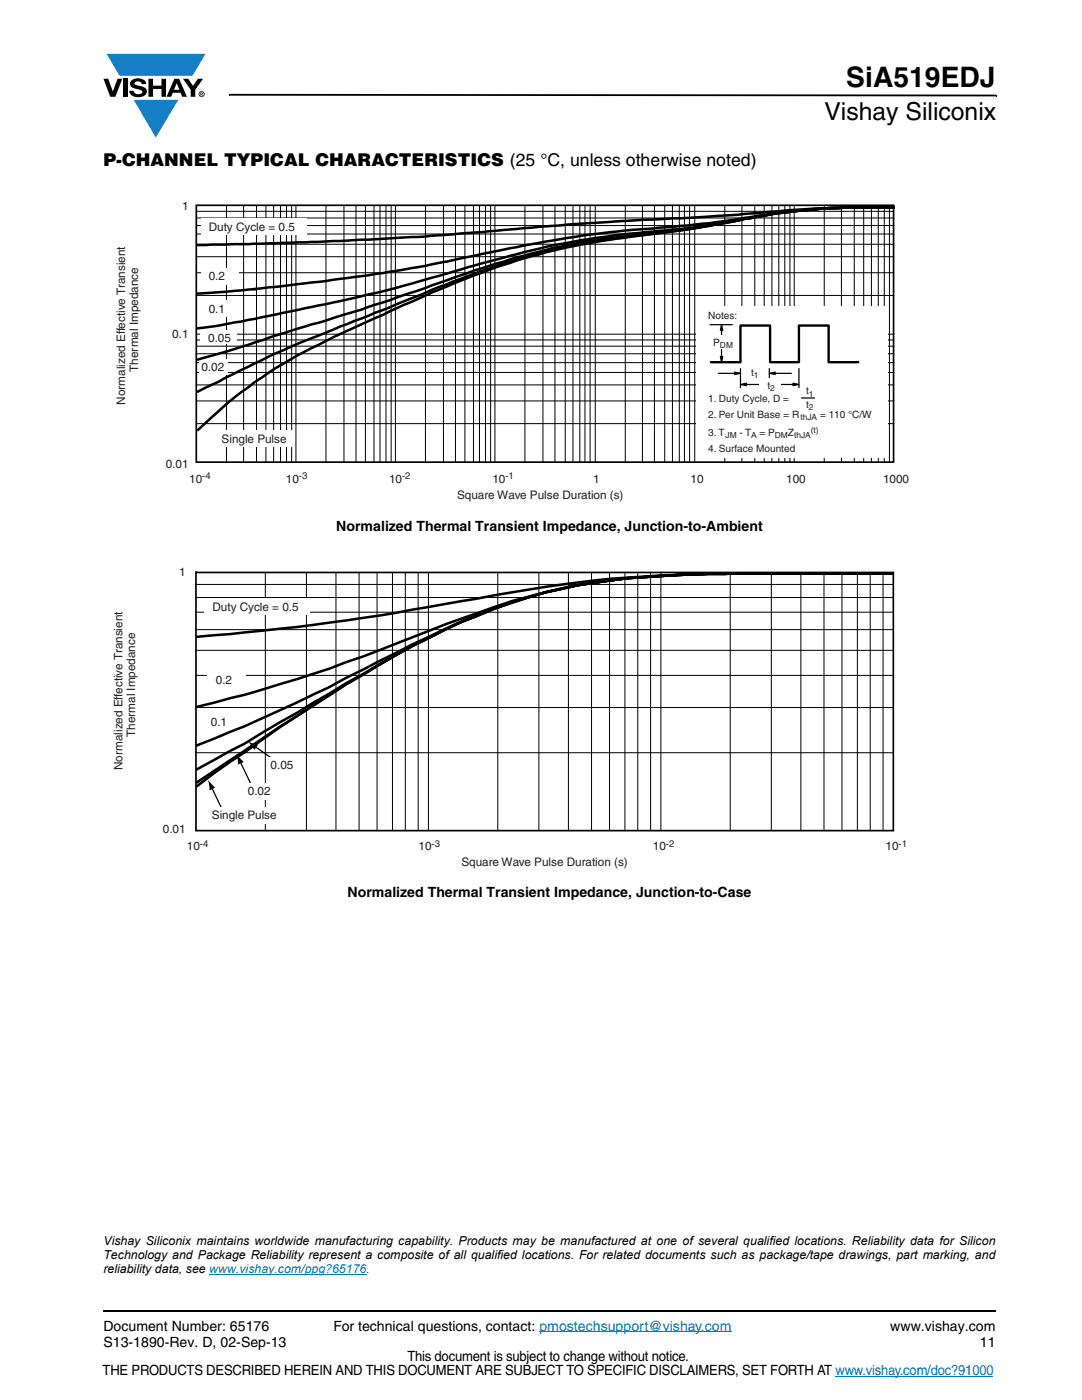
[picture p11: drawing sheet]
<svg xmlns="http://www.w3.org/2000/svg" width="216mm" height="279mm" viewBox="0 0 216 279" stroke-linecap="round" stroke-linejoin="round" font-family="sans-serif">
<g fill="#147fc3">
<path d="M21.3 10.7h19.7l-2.6 4.4h-3.8h-10.8z"/>
<path d="M26.7 19.9h8.9l-4.5 7.6z"/>
</g>
<g fill="#000">
<path d="M20.6 15.7h1l.9 2.5 1-2.5h.9l-1.4 3.6h-1zM24.6 15.7h.9v3.6h-.9zM26.3 16a2.1 2.1 0 0 1 2.8 .3l.1 .5h-.9a.79 .79 0 0 0-.7-.6 .79 .79 0 0 0-.8 .5l.3 .2 1 .3a1.08 1.08 0 0 1 1.2 1 1.08 1.08 0 0 1-1.1 1.1 1.73 1.73 0 0 1-2.4-1.2h.9a.96 .96 0 0 0 .8 .7 .96 .96 0 0 0 .9-.5 1.31 1.31 0 0 0-1.2-.6 1.03 1.03 0 0 1-1.1-.5 1.03 1.03 0 0 1 .2-1.2zM29.6 15.7h.9v1.4h1.7v-1.4h.9v3.6h-.9v-1.5h-1.7v1.5h-.9zM36.5 15.7h1.1l.9 1.4 1-1.4h1l-1.5 2.2v1.4h-.9v-1.4zM45.7 18.7h.2v.4h-.2zM45.9 18.7l152.9 .2v.3l-152.9-.1zM198.8 18.9h.1v.3h-.1zM20.5 261.5h.1v.4h-.1z"/>
<path d="M35.3 16.6l.5 1.3h-1.1zM34.8 15.7l-1.6 3.6h1l.3-.8h1.5l.3 .8h1l-1.6-3.6z"/>
<path d="M40.1 18.6h.2v.1h-.2zM40 18.5v.6h.1v-.3l.4 .3-.2-.3 .2-.1-.1-.2z"/>
<path d="M39.8 18.8a.46 .46 0 0 1 .9 0 .46 .46 0 0 1-.9 0zM39.6 18.8a.6 .6 0 0 0 1.2 0 .6 .6 0 0 0-1.2 0z"/>
</g>
<path d="M20.6 261.7h178.2" fill="none" stroke="#000" stroke-width=".36"/>
<path d="M41.7 254.3h31.4M107.6 265.8h38.4M166.7 274.6h31.5" fill="none" stroke="#007ec4" stroke-width=".2"/>
<g fill="#fff">
<path d="M23.3 40.3h158.8v59.8h-158.8z"/>
<path d="M39.2 41h139.1v51.2h-139.1z"/>
</g>
<path d="M39.2 41h139.1v51.2h-139.1z" fill="none" stroke="#000" stroke-width=".34"/>
<g fill="none" stroke="#000" stroke-width=".2">
<path d="M39.2 59h139.1M39.2 54.4h139.1M39.2 51.2h139.1M39.2 48.7h139.1M39.2 46.7h139.1M39.2 45h139.1M39.2 43.5h139.1M39.2 42.2h139.1M45.2 41v51.3M48.6 41v51.3M51.2 41v51.3M53.1 41v51.3"/>
<path d="M54.6 41v51.3M56 41v51.3M57.2 41v51.3M58.2 41v51.3M59 41v51.3M65 41v51.3M68.6 41v51.3M71 41v51.3M72.9 41v51.3M74.6 41v51.3M75.8 41v51.3M77 41v51.3"/>
<path d="M78 41v51.3M78.9 41v51.3M84.9 41v51.3M88.5 41v51.3M90.9 41v51.3M92.8 41v51.3M94.5 41v51.3M95.7 41v51.3M96.9 41v51.3M97.9 41v51.3M98.8 41v51.3M104.7 41v51.3"/>
<path d="M108.3 41v51.3M110.7 41v51.3M112.8 41v51.3M114.3 41v51.3M115.7 41v51.3M116.7 41v51.3M117.7 41v51.3M118.8 41v51.3M124.8 41v51.3M128.2 41v51.3M130.6 41v51.3M132.6 41v51.3"/>
<path d="M134.2 41v51.3M135.5 41v51.3M136.6 41v51.3M137.6 41v51.3M138.6 41v51.3M144.6 41v51.3M148 41v51.3M150.6 41v51.3M152.5 41v51.3M154 41v51.3M155.4 41v51.3M156.6 41v51.3"/>
<path d="M157.6 41v51.3M158.5 41v51.3M164.5 41v51.3M167.9 41v51.3M170.5 41v51.3M172.3 41v51.3M173.9 41v51.3M175.2 41v51.3M176.4 41v51.3M177.5 41v51.3M39.2 76.8h139.1M39.2 74.3h139.1"/>
<path d="M39.2 72.4h139.1M39.2 70.6h139.1M39.2 69.1h139.1M39.2 67.8h139.1M39.2 66.7h139.1M39.2 84.5h139.1M39.2 80h139.1"/>
</g>
<g fill="#fff">
<path d="M41.6 86h16.8v3.2h-16.8z"/>
<path d="M39.8 71.7h5.6v3.1h-5.6z"/>
<path d="M39.9 65.9h7.2v2.6h-7.2z"/>
<path d="M40 60.1h7v3.2h-7z"/>
<path d="M40 53.5h7.6v3.2h-7.6z"/>
<path d="M40 43.6h21.1v3.2h-21.1z"/>
<path d="M139 61.2h38.2v30.2h-38.2z"/>
</g>
<g fill="none" stroke="#000" stroke-width=".25">
<path d="M141.7 64.8h4.4M143.3 74.5h3.6M146.6 74.3l1.2 .2-1.2 .2zM147.8 76.7l1.1-.2v.5zM147.8 73.6v3.8M148.6 76.7h3.6M153.5 73.6v1.9M153.5 74.5l1.2-.2v.4zM154.3 74.5h3.6M155 76.7h3.6M158.2 76.5l1.2 .2-1.2 .3zM159.4 73.6v3.8"/>
<path d="M159.9 79.4h2.6"/>
</g>
<path d="M146.6 74.3l1.2 .2-1.2 .2zM147.8 76.7l1.1-.2v.5zM153.5 74.5l1.2-.2v.4zM158.2 76.5l1.2 .2-1.2 .3z" fill="#000"/>
<g fill="#fff">
<path d="M148.3 72.9h4.2v2.8h-4.2z"/>
<path d="M151.6 75.4h4.2v2.8h-4.2z"/>
</g>
<path d="M143.7 71.1h.5l-.2 1.2zM144 64.8l.2 1.1h-.5z" fill="#000"/>
<path d="M143.7 71.1h.5l-.2 1.2zM144 64.8l.2 1.1h-.5zM144 65.6v5.9" fill="none" stroke="#000" stroke-width=".25"/>
<path d="M140.7 66.9h6.7v2.8h-6.7z" fill="#fff"/>
<path d="M141.8 72.3h6v-7.3h5.9v7.3h5.7v-7.3h5.9v7.3h6" fill="none" stroke="#000" stroke-width=".47"/>
<path d="M176.9 41.4h1.4M177.9 41.4a274.9 274.9 0 0 0-32 1.5l-32.6 1.9-18.6 1.6a689.2 689.2 0 0 1-43.9 2.2l-11.3 .3M178.3 41.4a184.1 184.1 0 0 0-22.7 1l-2.7 .5a283.5 283.5 0 0 1-28.5 3.2 286.9 286.9 0 0 0-32.5 5.5 351.3 351.3 0 0 1-39.6 5.9l-7.3 .7-5.5 .4M178.3 41.4a162.4 162.4 0 0 0-24.1 1.3 236.5 236.5 0 0 1-29.8 4.1 158.4 158.4 0 0 0-26.8 5.4l-2.9 .8a341 341 0 0 1-29.7 7.7l-2.8 .6a270.6 270.6 0 0 1-22.7 4.2M178.3 41.4a161.9 161.9 0 0 0-24.1 1.3l-4.2 .8a257.6 257.6 0 0 1-23.9 3.7 135.5 135.5 0 0 0-38.4 10.6l-4.5 1.9a429.9 429.9 0 0 0-23.9 11.2 97.2 97.2 0 0 0-19.8 14.9M178.3 41.4a162.5 162.5 0 0 0-24.1 1.3l-4.2 .8a297 297 0 0 1-27.2 4.1 126.6 126.6 0 0 0-30.9 8.1l-5.6 2.1-12.8 5.2a246.2 246.2 0 0 0-26.8 11.6l-7.2 3.5M178.3 41.4a162.4 162.4 0 0 0-24.1 1.3l-5.6 1a163.8 163.8 0 0 1-22.5 3.2 141.5 141.5 0 0 0-29.9 6.6l-7 2.4a647.2 647.2 0 0 1-32.6 10.6l-11.6 3.7-5.5 1.5" fill="none" stroke="#000" stroke-width=".5"/>
<path d="M22.7 113.3h158.8v60.1h-158.8z" fill="#fff"/>
<g fill="none" stroke="#000" stroke-width=".2">
<path d="M39.1 119.2h139.2M39.1 116.6h139.2M52.9 114.2v51.6M61.1 114.2v51.6M67 114.2v51.6M71.7 114.2v51.6M75.2 114.2v51.6M78.3 114.2v51.6M80.9 114.2v51.6M83.4 114.2v51.6M85.5 114.2v51.6M99.3 114.2v51.6"/>
<path d="M107.5 114.2v51.6M113.4 114.2v51.6M118 114.2v51.6M121.6 114.2v51.6M124.7 114.2v51.6M127.3 114.2v51.6M129.8 114.2v51.6M131.9 114.2v51.6M145.7 114.2v51.6M153.9 114.2v51.6M159.8 114.2v51.6M164.4 114.2v51.6"/>
<path d="M168 114.2v51.6M171.1 114.2v51.6M173.6 114.2v51.6M176.2 114.2v51.6M39.1 134.8h139.2M39.1 129.8h139.2M39.1 125.7h139.2M39.1 122.2h139.2M39.1 150.2h139.2M39.1 141.2h139.2"/>
</g>
<path d="M178.1 114.4h-16.6a475.4 475.4 0 0 0-36.3 1 104.4 104.4 0 0 0-30.1 7.6l-2.9 1.1a203 203 0 0 0-26.5 14.7 487.6 487.6 0 0 0-26.3 18.1M178.1 114.4h-16.6a475.4 475.4 0 0 0-36.3 1 109.3 109.3 0 0 0-26.8 6.2 168.4 168.4 0 0 0-25.8 13l-3.6 2a670.7 670.7 0 0 0-26.1 17.1l-3.5 2.4M178.1 114.4h-16.6a477.7 477.7 0 0 0-36.3 1 109.6 109.6 0 0 0-26.8 6.2l-6.2 2.5a266.4 266.4 0 0 0-26.5 14.4l-16.9 9.9-9.4 5.1M178.1 114.4h-16.6a475.3 475.3 0 0 0-36.3 1 108.8 108.8 0 0 0-30.1 7.5l-2.9 1a566.3 566.3 0 0 0-26.5 13.3 354 354 0 0 1-26.3 11.5M178.1 114.4h-16.6a407.9 407.9 0 0 0-42.7 1.4 423 423 0 0 0-26.6 4.1 485.2 485.2 0 0 1-52.8 7.2M178.1 114.4h-16.6a476.3 476.3 0 0 0-36.3 1 128.1 128.1 0 0 0-33 8l-3 1.1a443 443 0 0 1-29.9 11l-10.5 3.2-9.4 2.3" fill="none" stroke="#000" stroke-width=".5"/>
<g fill="#fff">
<path d="M40.8 119.5h21.1v3.2h-21.1z"/>
<path d="M41.5 134.2h7.6v3.2h-7.6z"/>
<path d="M40.5 141.4h6.9v3.2h-6.9z"/>
</g>
<path d="M42.2 157.1l2.5 5.1" fill="none" stroke="#000" stroke-width=".25"/>
<path d="M41.5 155.6l1.4 1.6-1.1 .5z" fill="#000"/>
<path d="M40.7 161.1h16.7v3.2h-16.7z" fill="#fff"/>
<path d="M47.9 151.9l2.5 5.2" fill="none" stroke="#000" stroke-width=".25"/>
<path d="M47.2 150.4l1.4 1.7-1.1 .5z" fill="#000"/>
<path d="M47.8 156.3h8.2v3.2h-8.2z" fill="#fff"/>
<path d="M50.8 148.9l6.6 4.6" fill="none" stroke="#000" stroke-width=".25"/>
<path d="M49.4 147.9l2.1 .7-.7 1.1z" fill="#000"/>
<path d="M53.7 151.1h5.5v3.3h-5.5z" fill="#fff"/>
<path d="M39.1 114.2h139.2v51.6h-139.2z" fill="none" stroke="#000" stroke-width=".34"/>
<text font-size="5.6" x="168.9" y="17.4">SiA519EDJ</text>
<text font-size="4.9" x="164.5" y="24">Vishay Siliconix</text>
<text font-size="3.5" x="20.6" y="33">P-CHANNEL TYPICAL CHARACTERISTICS (25 °C, unless otherwise noted)</text>
<g font-size="2.8">
<text x="67.1" y="105.9">Normalized Thermal Transient Impedance, Junction-to-Ambient</text>
<text x="69.4" y="179.1">Normalized Thermal Transient Impedance, Junction-to-Case</text>
<text x="20.6" y="265.6">Document Number: 65176</text>
<text x="20.6" y="268.8">S13-1890-Rev. D, 02-Sep-13</text>
<text x="66.5" y="265.6">For technical questions, contact: pmostechsupport@vishay.com</text>
<text x="177.7" y="265.6">www.vishay.com</text>
<text x="195.5" y="268.8">11</text>
<text x="20.5" y="274.4">THE PRODUCTS DESCRIBED HEREIN AND THIS DOCUMENT ARE SUBJECT TO SPECIFIC DISCLAIMERS, SET FORTH AT www.vishay.com/doc?91000</text>
<text x="81.3" y="271.6">This document is subject to change without notice.</text>
</g>
<g font-size="2.5">
<text x="20.6" y="251.2">Technology and Package Reliability represent a composite of all qualified locations. For related documents such as package/tape drawings, part marking, and</text>
<text x="20.6" y="248.4">Vishay Siliconix maintains worldwide manufacturing capability. Products may be manufactured at one of several qualified locations. Reliability data for Silicon</text>
<text x="20.6" y="254.1">reliability data, see www.vishay.com/ppg?65176.</text>
</g>
<g font-size="2.3" fill="#231f20">
<text x="36.3" y="42">1</text>
<text x="41.6" y="46">Duty Cycle = 0.5</text>
<text x="41.6" y="55.9">0.2</text>
<text x="41.6" y="62.4">0.1</text>
<text x="34.4" y="67.4">0.1</text>
<text x="41.5" y="68.3">0.05</text>
<text x="27.6" y="74.2" transform="rotate(-90 27.6 74.2)">Thermal Impedance</text>
<text x="40.2" y="74.1">0.02</text>
<text x="25" y="80.8" transform="rotate(-90 25 80.8)">Normalized Effective Transient</text>
<text x="44.2" y="88.4">Single Pulse</text>
<text x="33.1" y="93.4">0.01</text>
<text x="37.8" y="96.4">10</text>
<text x="57" y="96.4">10</text>
<text x="77.6" y="96.4">10</text>
<text x="91.2" y="99.5">Square Wave Pulse Duration (s)</text>
<text x="98.3" y="96.4">10</text>
<text x="118.4" y="96.4">1</text>
<text x="137.8" y="96.4">10</text>
<text x="156.9" y="96.4">100</text>
<text x="176.2" y="96.4">1000</text>
<text x="35.7" y="115">1</text>
<text x="42.4" y="121.9">Duty Cycle = 0.5</text>
<text x="43.1" y="136.6">0.2</text>
<text x="27" y="147.1" transform="rotate(-90 27 147.1)">Thermal Impedance</text>
<text x="42.1" y="144.8">0.1</text>
<text x="24.4" y="153.7" transform="rotate(-90 24.4 153.7)">Normalized Effective Transient</text>
<text x="54" y="153.5">0.05</text>
<text x="49.4" y="158.7">0.02</text>
<text x="32.5" y="166.3">0.01</text>
<text x="42.3" y="163.5">Single Pulse</text>
<text x="37.3" y="169.7">10</text>
<text x="83.5" y="169.7">10</text>
<text x="92.1" y="172.9">Square Wave Pulse Duration (s)</text>
<text x="130.3" y="169.7">10</text>
<text x="176.7" y="169.7">10</text>
</g>
<g font-size="2" fill="#231f20">
<text x="141.3" y="63.6">Notes:</text>
<text x="142.3" y="69">P</text>
<text x="149.9" y="75.1">t</text>
<text x="153.1" y="77.6">t</text>
<text x="141.3" y="80.3">1. Duty Cycle, D =</text>
<text x="141.3" y="83.4">2. Per Unit Base = R</text>
<text x="160.9" y="78.7">t</text>
<text x="160.9" y="81.4">t</text>
<text x="163.6" y="83.4">= 110 °C/W</text>
<text x="141.3" y="87">3. T</text>
<text x="147.6" y="87">- T</text>
<text x="151.5" y="87">= P</text>
<text x="157.2" y="87">Z</text>
<text x="141.3" y="90.2">4. Surface Mounted</text>
</g>
<g font-size="1.9" fill="#231f20">
<text x="40.3" y="95.7">-4</text>
<text x="59.6" y="95.7">-3</text>
<text x="80.2" y="95.7">-2</text>
<text x="100.8" y="95.7">-1</text>
<text x="39.9" y="169">-4</text>
<text x="86.1" y="169">-3</text>
<text x="132.9" y="169">-2</text>
<text x="179.3" y="169">-1</text>
</g>
<g font-size="1.7" fill="#231f20">
<text x="143.7" y="69.5">DM</text>
<text x="150.4" y="75.5">1</text>
<text x="153.7" y="78">2</text>
<text x="159.7" y="83.9">thJA</text>
<text x="161.4" y="79.2">1</text>
<text x="161.4" y="81.9">2</text>
<text x="144.8" y="87.4">JM</text>
<text x="149.9" y="87.4">A</text>
<text x="154.6" y="87.4">DM</text>
<text x="158.5" y="87.4">thJA</text>
<text x="161.8" y="86.4">(t)</text>
</g>
</svg>
